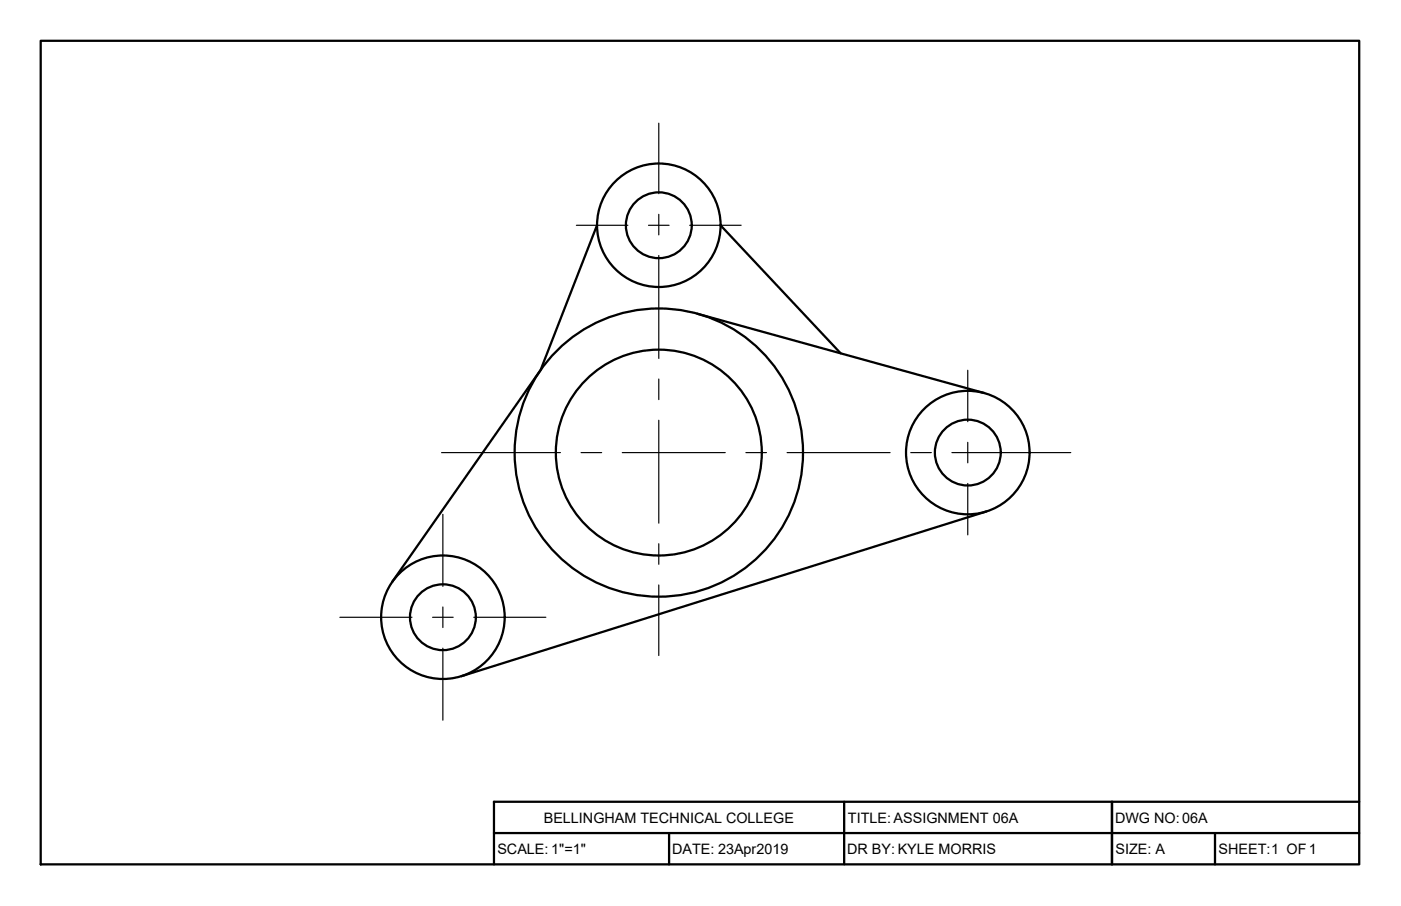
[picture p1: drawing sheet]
<svg xmlns="http://www.w3.org/2000/svg" width="432mm" height="279mm" viewBox="0 0 432 279" stroke-linecap="round" stroke-linejoin="round" font-family="sans-serif">
<!-- layer: Center -->
<g fill="none" stroke="#000" stroke-width=".36">
<path d="M203 38v21.7M177.6 69.5h15.9M199.9 69.5h6.3M203 66.1v6.3M203 78.8v31.7M212.6 69.5h15.8M203 116.9v6.3M298.3 114.2v15.9M136.1 139.6h36.6M179.1 139.6h6.3M191.8 139.6h31.7M203 129.6v31.7"/>
<path d="M229.9 139.6h6.3M242.6 139.6h31.7M280.7 139.6h6.3M293.4 139.6h36.6M298.3 136.4v6.3M136.5 158.6v22.2M298.3 149.1v15.9M203 167.7v6.3M104.7 190.4h22.3M133.3 190.4h6.4M136.5 187.2v6.3M136.5 199.9v22.2"/>
<path d="M146 190.4h22.2M203 180.4v21.7"/>
</g>
<!-- layer: Object -->
<g fill="none" stroke="#000" stroke-width=".7">
<path d="M184 69.5l-17.4 44.6-45.7 65.3M222.1 69.5l37 39.5M214.9 96.7l88.5 24.5M304 157.7l-161.8 50.8"/>
<circle cx="203.1" cy="69.5" r="19"/>
<circle cx="203.1" cy="69.5" r="10.2"/>
<circle cx="203.1" cy="139.6" r="44.4"/>
<circle cx="203.1" cy="139.6" r="31.7"/>
<circle cx="298.3" cy="139.6" r="19"/>
<circle cx="298.3" cy="139.6" r="10.2"/>
<circle cx="136.5" cy="190.3" r="19"/>
<circle cx="136.5" cy="190.3" r="10.2"/>
</g>
<!-- layer: TitleBox -->
<path d="M12.5 12.6h406.4v254h-406.4zM152.2 256.9h266.7M206.2 256.9v9.7M260.2 247.3v19.3M342.7 247.3v19.3zM374.5 256.9v9.7M418.9 247.3h-266.7v19.3" fill="none" stroke="#000" stroke-width=".7"/>
<g font-size="4.4">
<text x="167.6" y="253.7">BELLINGHAM TECHNICAL COLLEGE</text>
<text x="261.4" y="253.9">TITLE:ASSIGNMENT 06A</text>
<text x="343.7" y="253.8">DWG NO:06A</text>
<text x="153.3" y="263.5">SCALE: 1&quot;=1&quot;</text>
<text x="207.1" y="263.5">DATE: 23Apr2019</text>
<text x="261.1" y="263.5">DR BY: KYLE MORRIS</text>
<text x="343.8" y="263.5">SIZE: A</text>
<text x="375.6" y="263.5">SHEET:1 OF1</text>
</g>
</svg>
